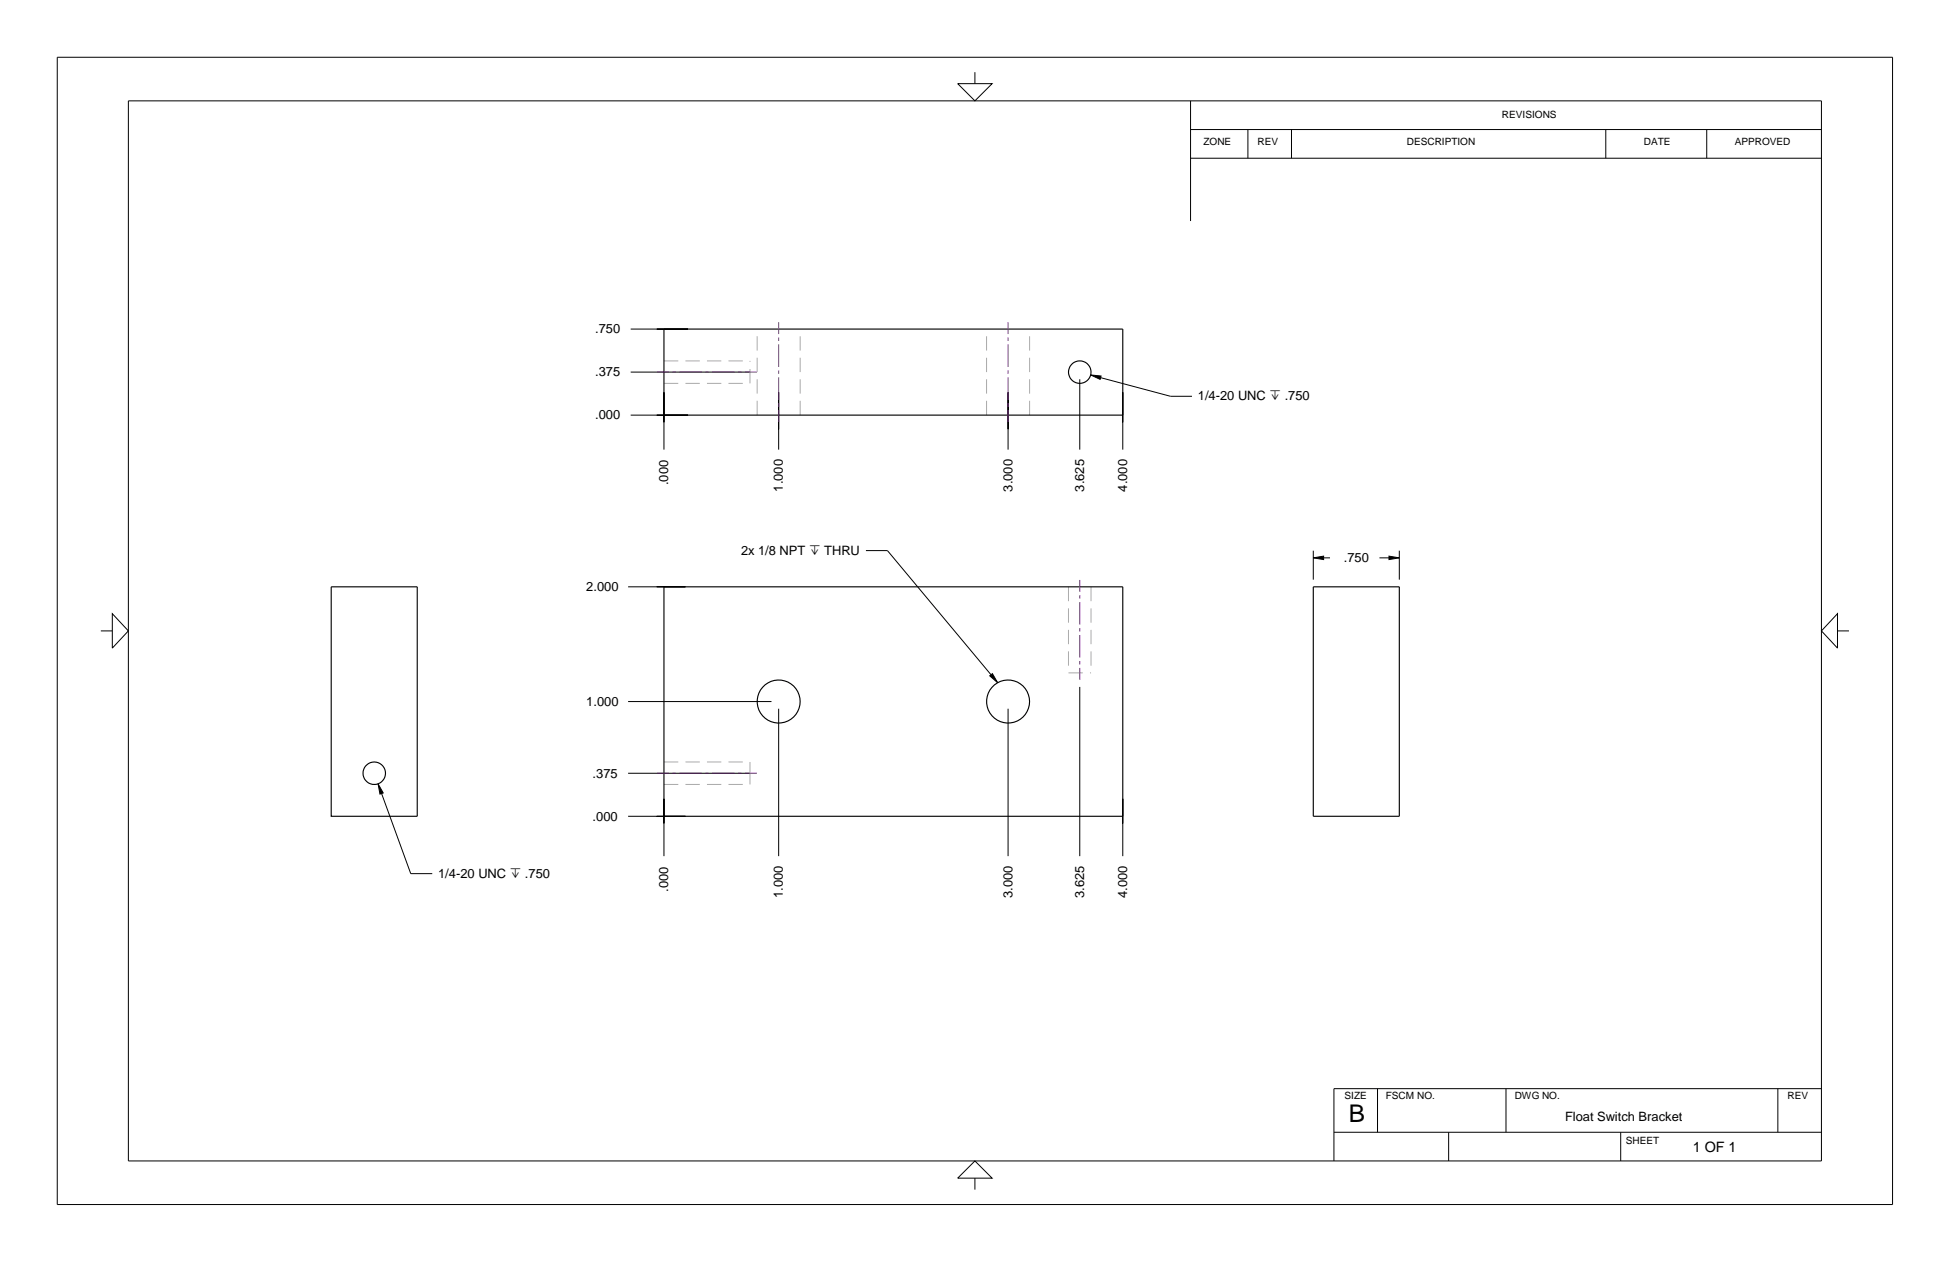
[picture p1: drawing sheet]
<svg xmlns="http://www.w3.org/2000/svg" width="432mm" height="279mm" viewBox="0 0 432 279" stroke-linecap="round" stroke-linejoin="round" font-family="sans-serif">
<g fill="none" stroke="#aaa" stroke-width=".22" stroke-dasharray="3.2 1.6" stroke-linecap="butt">
<path d="M147 79.9h19.1M147 84.9h19.1M166.1 84.9v-5M167.7 91.9v-19M177.2 91.9v-19M218.5 91.9v-19M228 91.9v-19M236.6 129.9v19.1M241.6 129.9v19.1M236.6 149h5M147 173.7h19.1M147 168.7h19.1"/>
<path d="M166.1 173.7v-2.5M166.1 171.2v-2.5"/>
</g>
<g fill="none" stroke="#000" stroke-width=".25">
<path d="M147 72.9h101.6v19h-101.6zM73.3 129.9h19.1v50.8h-19.1zM147 129.9h101.6v50.8h-101.6zM290.8 129.9h19.1v50.8h-19.1z"/>
<circle cx="239.1" cy="82.4" r="2.5"/>
<circle cx="172.4" cy="155.3" r="4.8"/>
<circle cx="223.2" cy="155.3" r="4.8"/>
<circle cx="82.9" cy="171.2" r="2.5"/>
</g>
<g fill="none" stroke="#000" stroke-width=".22">
<path d="M12.7 12.7h406.4v254h-406.4zM212.1 18.5h7.6l-3.8 3.8zM215.9 16v2.5M28.4 22.3h374.9v234.7h-374.9zM263.6 28.7h139.7M263.6 35h139.7M263.6 22.3v26.6M276.3 28.7v6.3M286 28.7v6.3M355.6 28.7v6.3M377.9 28.7v6.3M139.7 72.9h12.7h-7"/>
<path d="M139.7 82.4h26.3M139.7 91.9h12.7h-7M147 93.5v-6.7v12.7M172.4 95v-8.2v12.7M223.2 95v-8.2v12.7M239.1 84v15.5M241.5 83l2.3 .2-.2 .8zM243.7 83.6l15.5 4.1h4.7M248.6 93.5v-6.7v12.7M22.3 139.7h2.6M24.9 135.9l3.5 3.8-3.5 3.8zM139.1 129.9h12.7h-6.4"/>
<path d="M191.7 121.9h4.8l23 27.5M290.8 123.5l2.3-.4v.8zM290.8 121.9v6.4M293.1 123.5h1.4M305.5 123.5h2.1M307.6 123.1l2.3 .4-2.3 .4zM309.9 121.9v6.4M406.9 135.9v7.6l-3.6-3.8zM406.9 139.7h2.5M139.1 155.3h31.7M172.4 156.9v32.6M219.2 149.6l.6-.5 1.1 2.1z"/>
<path d="M223.2 156.9v32.6M239.1 152.1v37.4M83.7 173.5l1.2 2.1-.8 .2zM84.5 175.7l6.5 17.7h4.7M139.1 171.2h26.9M139.1 180.7h12.7h-6.4M147 182.3v-5.5v12.7M248.6 182.3v-5.5v12.7M215.9 257l3.8 3.8h-7.6zM295.4 250.7h107.9M305 241v9.7M320.8 250.7v6.3"/>
<path d="M333.5 241v9.7M358.9 250.7v6.3M393.7 241v9.7M403.3 241h-107.9v16M215.9 260.8v2.6"/>
</g>
<g fill="none" stroke="#801196" stroke-width=".22">
<path d="M172.4 71.3v2.7M172.4 74.7v.8M172.4 76.2v5M223.2 71.3v2.7M223.2 74.7v.8M223.2 76.2v5M145.5 82.4h2.6M148.9 82.4h.7M150.4 82.4h5M156.2 82.4h.7M157.7 82.4h5M163.4 82.4h.8"/>
<path d="M165 82.4h2.6M172.4 82v.8M172.4 83.5v5M172.4 89.3v.7M172.4 90.8v2.6M223.2 82v.8M223.2 83.5v5M223.2 89.3v.7M223.2 90.8v2.6M239.1 128.4v2.6M239.1 131.8v.7M239.1 133.3v5"/>
<path d="M239.1 139.1v.7M239.1 140.6v5M239.1 146.3v.8M239.1 147.9v2.6M145.5 171.2h2.6M148.9 171.2h.7M150.4 171.2h5M156.2 171.2h.7M157.7 171.2h5M163.4 171.2h.8M165 171.2h2.6"/>
</g>
<g fill="#000">
<path d="M307.6 123.1l2.3 .4-2.3 .4z"/>
<path d="M241.6 83l2.2 .2-.2 .8z" fill-rule="evenodd"/>
<path d="M290.8 123.5l2.3-.4v.8z" fill-rule="evenodd"/>
<path d="M219.2 149.6l1.7 1.5-1.1-1.9z" fill-rule="evenodd"/>
<path d="M83.7 173.6l1.2 2-.8 .2z" fill-rule="evenodd"/>
</g>
<text font-size="5.4" x="298.7" y="248.4">B</text>
<text font-size="3.2" x="374.8" y="255.1">1 OF 1</text>
<g font-size="2.9">
<text x="131.8" y="73.8">.750</text>
<text x="131.8" y="83.3">.375</text>
<text x="265.2" y="88.6">1/4-20 UNC x .750</text>
<text x="131.8" y="92.9">.000</text>
<text x="148" y="107.4" transform="rotate(-90 148 107.4)">.000</text>
<text x="173.4" y="108.8" transform="rotate(-90 173.4 108.8)">1.000</text>
<text x="224.2" y="108.8" transform="rotate(-90 224.2 108.8)">3.000</text>
<text x="240.1" y="108.8" transform="rotate(-90 240.1 108.8)">3.625</text>
<text x="249.6" y="108.8" transform="rotate(-90 249.6 108.8)">4.000</text>
<text x="164.1" y="122.8">2x 1/8 NPT x THRU</text>
<text x="297.6" y="124.5">.750</text>
<text x="129.8" y="130.9">2.000</text>
<text x="129.8" y="156.3">1.000</text>
<text x="131.2" y="172.1">.375</text>
<text x="131.2" y="181.7">.000</text>
<text x="97" y="194.3">1/4-20 UNC x .750</text>
<text x="148" y="197.4" transform="rotate(-90 148 197.4)">.000</text>
<text x="173.4" y="198.8" transform="rotate(-90 173.4 198.8)">1.000</text>
<text x="224.2" y="198.8" transform="rotate(-90 224.2 198.8)">3.000</text>
<text x="240.1" y="198.8" transform="rotate(-90 240.1 198.8)">3.625</text>
<text x="249.6" y="198.8" transform="rotate(-90 249.6 198.8)">4.000</text>
</g>
<text font-size="2.8" x="346.6" y="248.1">Float Switch Bracket</text>
<g font-size="2.2">
<text x="332.6" y="26">REVISIONS</text>
<text x="266.5" y="32.2">ZONE</text>
<text x="278.5" y="32.2">REV</text>
<text x="311.6" y="32.2">DESCRIPTION</text>
<text x="364" y="32.2">DATE</text>
<text x="384.2" y="32.2">APPROVED</text>
<text x="297.7" y="243.4">SIZE</text>
<text x="306.9" y="243.4">FSCM NO.</text>
<text x="335.4" y="243.4">DWG NO.</text>
<text x="395.8" y="243.4">REV</text>
<text x="360" y="253.2">SHEET</text>
</g>
</svg>
